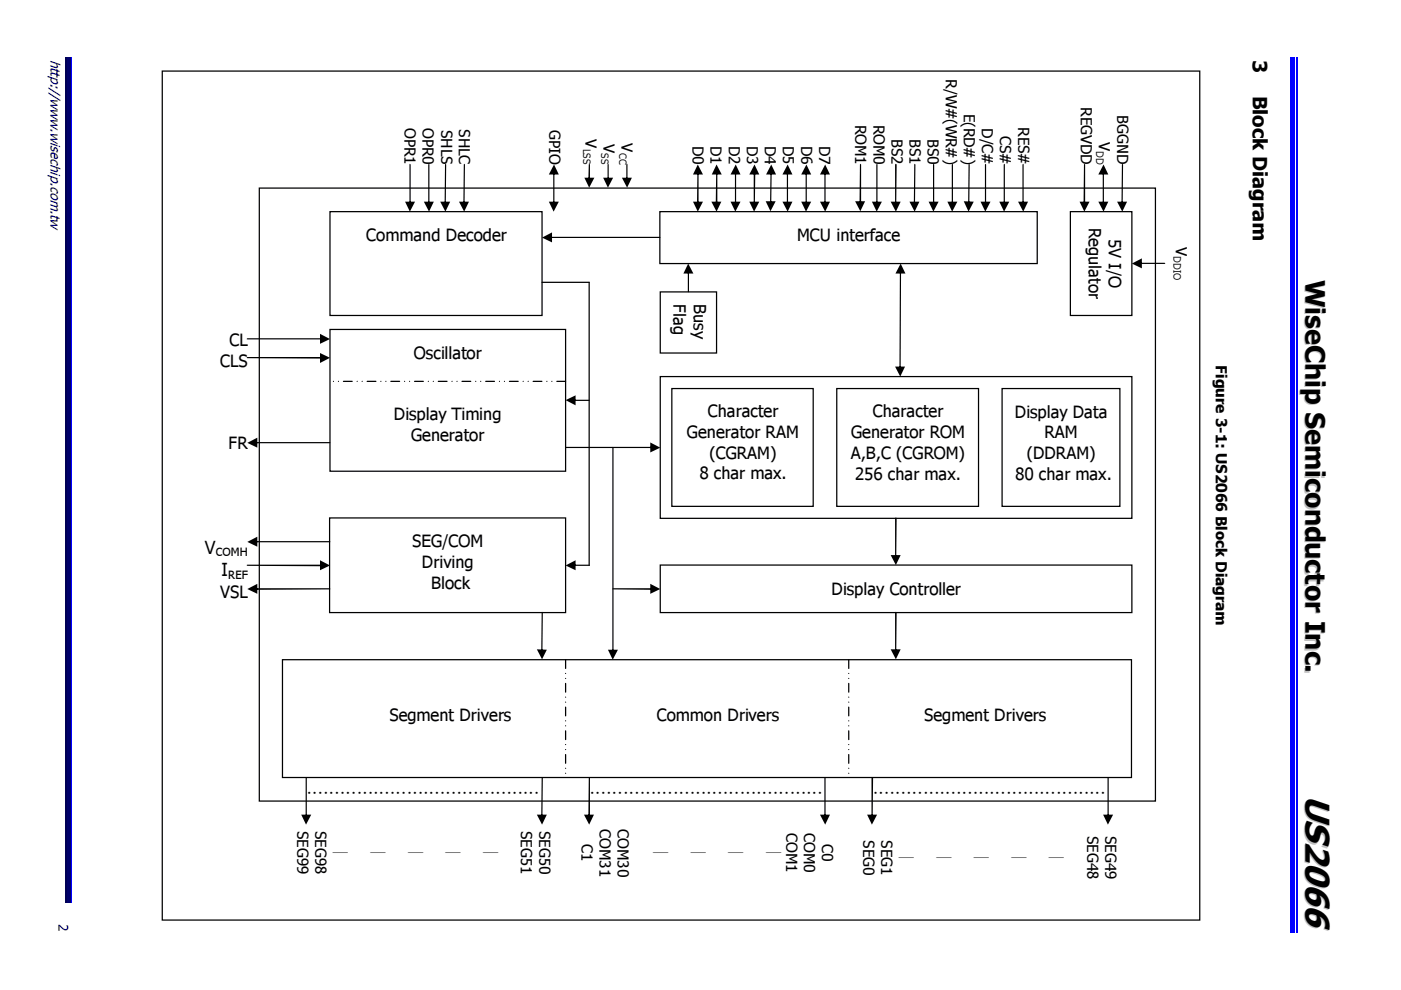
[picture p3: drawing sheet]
<svg xmlns="http://www.w3.org/2000/svg" width="297mm" height="210mm" viewBox="0 0 297 210" stroke-linecap="round" stroke-linejoin="round" font-family="sans-serif">
<path d="M273.6 12.2v185.7" fill="none" stroke="#00f" stroke-width=".25"/>
<path d="M274 12.2h.5v185.7h-.5z" fill="#00f"/>
<path d="M15.1 12.2v179.3M274.9 12.2v185.7" fill="none" stroke="#00f" stroke-width=".25"/>
<path d="M14.2 12.2h.7v179.3h-.7z" fill="#00006b"/>
<path d="M14 12.2v179.3" fill="none" stroke="#005" stroke-width=".25"/>
<g fill="none" stroke="#000" stroke-width=".26">
<path d="M34.4 15.1h220v180h-220zM55 39.9h190v129.9h-190zM70 44.9h44.9v22h-44.9zM114.9 59.9h10v60M139.9 44.9h80v11h-80zM226.9 44.9h13.1v22h-13.1zM70 69.9h49.9v30h-49.9zM140 61.9h11.9v12.9h-11.9zM140 79.8h100v30.1h-100zM142.4 82.4h30v25h-30zM177.4 82.4h30.1v25h-30.1zM212.5 82.4h24.9v25h-24.9z"/>
<path d="M69.9 109.8h50v20.1h-50zM140 119.8h100v10.1h-100zM59.9 139.9h180v24.9h-180z"/>
</g>
<g fill="#000">
<path d="M86.9 34.7l.2 .2v8.2l-.2 .2zM85.9 42.8h2.1l-1.1 2.1z"/>
<path d="M90.8 34.9l.2-.2v.2v8.3l-.2-.1zM89.9 42.8h2.1l-1 2.1z"/>
<path d="M94.4 34.7l.2 .2-.2 8.4-.1-.2zM93.3 42.8h2.2l-1.1 2.1z"/>
<path d="M98.4 34.7l.2 .2-.2 8.4-.2-.2zM97.3 42.8h2.1l-1 2.1z"/>
<path d="M117.3 36.6h.2v6.5l-.1 .2zM117.5 34.9l1 2.1h-2.1zM116.4 42.8h2.1l-1.1 2.1z"/>
<path d="M124.9 34.7l.2 .2v3.2l-.2 .1-.2-.1zM123.9 37.7h2.1l-1.1 2.1z"/>
<path d="M128.9 34.7l.2 .2v3.2l-.2 .1zM127.9 37.7h2.1l-1.1 2.1z"/>
<path d="M132.8 34.9l.2-.2v.2v3.3l-.2-.1zM131.9 37.7h2.1l-1 2.1z"/>
<path d="M147.9 36.6h.2v6.5l-.2 .1-.1-.1zM147.9 34.9l1.1 2.1h-2.1zM146.9 42.8h2.1l-1.1 2.1z"/>
<path d="M151.8 36.6l.1-.1 .2 .2v6.4l-.2 .1-.1-.1zM151.9 34.9l1.1 2.1h-2.1zM150.8 42.8h2.1l-1 2.1z"/>
<path d="M155.8 36.6l.2-.1 .1 .2v6.4l-.2 .1zM156 34.9l1 2.1h-2.1zM154.9 42.8h2.1l-1.1 2.1z"/>
<path d="M159.8 36.6l.2-.1 .1 .2-.1 6.5-.2-.1zM160 34.9l1 2.1h-2.1zM158.9 42.8h2.1l-1.1 2.1z"/>
<path d="M163.4 36.6v-.1l.2 .2-.1 6.3-.1 .2zM163.5 34.9l1 2.1h-2.1zM162.3 42.7h2.2l-1.1 2.1z"/>
<path d="M166.8 36.6h.3l-.1 6.6-.2-.1zM167 34.9l1 2.1h-2.1zM165.9 42.8h2.1l-1 2.1z"/>
<path d="M170.8 36.6h.3v6.5l-.2 .1zM171 34.9l1 2.1h-2.1zM169.9 42.8h2.1l-1.1 2.1z"/>
<path d="M174.8 36.6h.2v6.6l-.2-.1zM175 34.9l1 2.1h-2.1zM173.9 42.8h2.1l-1 2.1z"/>
<path d="M182.4 34.7l.2 .2v8.1l-.2 .2-.2-.2zM181.3 42.7h2.1l-1 2.1z"/>
<path d="M185.8 34.9l.2-.2v.2v8.2l-.1 .2zM184.9 42.8h2.1l-1.1 2.1z"/>
<path d="M189.8 34.9l.1-.2 .2 .2-.2 8.4-.1-.2zM188.8 42.8h2.2l-1.1 2.1z"/>
<path d="M193.9 34.7l.2 .2-.2 8.4-.1-.2zM192.8 42.8h2.1l-1 2.1z"/>
<path d="M197.8 34.9l.2-.2 .1 .2v8.2l-.2 .2zM196.9 42.8h2.1l-1.1 2.1z"/>
<path d="M201.8 34.9l.2-.2v.2v8.2l-.1 .2zM200.9 42.8h2.1l-1.1 2.1z"/>
<path d="M205.4 34.7l.2 .2-.1 8.2-.1 .1zM204.3 42.7l2.2 .1-1.1 2.1z"/>
<path d="M208.8 34.9l.2-.2 .1 .2v8.2l-.2 .2zM207.9 42.8h2.1l-1.1 2.1z"/>
<path d="M212.8 34.9l.2-.2 .1 .2v8.2l-.2 .2zM211.9 42.8h2.1l-1.1 2.1z"/>
<path d="M216.8 34.9l.1-.2 .1 .2-.1 8.4-.1-.2zM215.8 42.8h2.2l-1.1 2.1z"/>
<path d="M229.8 34.9l.2-.2 .1 .2v8.2l-.2 .2-.2-.2zM228.9 42.8h2.1l-1.1 2.1z"/>
<path d="M233.8 36.6h.3l-.1 6.7-.2-.2zM234 34.9l1 2.1h-2.1zM232.9 42.8h2.1l-1 2.1z"/>
<path d="M237.9 34.7l.2 .2-.2 8.4-.1-.2zM236.8 42.8h2.2l-1.1 2.1z"/>
<path d="M116.6 50.2h23.3l.2 .2-23.5 .1zM114.9 50.4l2.1-1.1v2.1z"/>
<path d="M190.8 57.6h.2l-.1 20.6-.2-.1zM191 55.9l1 2.1h-2.1zM189.8 77.7h2.1l-1 2.1z"/>
<path d="M241.7 55.7h5.2l.2 .2-5.4 .1zM240 55.9l2.1-1.1v2.1z"/>
<path d="M52.4 71.7h15.8l.1 .2-15.9 .1-.1-.1zM67.8 70.8l2.2 1.1-2.2 1z"/>
<path d="M52.4 75.7h15.8l.1 .2-.1 .1-15.8-.1h-.1zM67.8 74.8l2.2 1.1-2.2 1.1z"/>
<path d="M145.8 57.6h.3v4.3l-.2 .1zM145.9 55.9l1.1 2.1h-2.1z"/>
<path d="M54.2 93.7l15.8 .1v.2h-15.8zM52.4 93.9l2.2-1.1v2.1z"/>
<path d="M119.9 94.7h18.3l.1 .2-18.4 .1zM137.9 93.8l2.1 1.1-2.1 1z"/>
<path d="M121.5 84.8h3.6l-.2 .2h-3.2zM119.9 84.8l2.1-1v2.1z"/>
<path d="M129.8 94.8h.3v43.3l-.2 .2zM128.9 137.8h2.1l-1.1 2.1z"/>
<path d="M52.3 119.8l15.9-.1 .1 .2-.1 .2-15.8-.1zM67.8 118.8l2.2 1.1-2.2 1z"/>
<path d="M54.2 114.7h15.8v.2l-15.8 .1zM52.4 114.9l2.2-1.1v2.1z"/>
<path d="M121.5 119.9l.2-.2 3.4 .1-.2 .2zM119.9 119.9l2.1-1.1v2.1z"/>
<path d="M189.8 109.8h.3l-.2 8.4-.1-.1zM188.8 117.7h2.2l-1.1 2.1z"/>
<path d="M54.2 124.7h15.8v.2l-15.8 .2zM52.4 124.9l2.2-1.1v2.1z"/>
<path d="M114.9 129.7l.2 .2-.2 8.3-.1-.1zM113.8 137.7l2.1 .1-1 2z"/>
<path d="M129.9 124.7h8.3l.1 .2-.1 .2-8.3-.1zM137.9 123.8l2.1 1.1-2.1 1z"/>
<path d="M189.8 129.9l.1-.2 .2 .2-.2 8.3-.1-.1zM188.8 137.7h2.2l-1.1 2.1z"/>
<path d="M64.8 164.8h.3v8.3l-.2 .1zM63.9 172.7h2.1l-1.1 2.1z"/>
<path d="M114.8 164.8h.3l-.2 8.4-.1-.1zM113.8 172.7h2.1l-1 2.1z"/>
<path d="M124.8 164.8h.3v8.3l-.2 .1-.2-.1zM123.8 172.7h2.1l-1 2.1z"/>
<path d="M174.8 164.8h.2v8.4l-.2-.1zM173.9 172.7h2.1l-1 2.1z"/>
<path d="M184.8 164.8h.3l-.2 8.4-.1-.1zM183.8 172.7h2.2l-1.1 2.1z"/>
<path d="M234.8 164.8h.3v8.3l-.2 .1zM233.9 172.7h2.1l-1.1 2.1z"/>
</g>
<path d="M119.9 80.9h-50M119.9 139.9v24.9M179.9 139.9v24.9" fill="none" stroke="#000" stroke-width=".26" stroke-dasharray="1.9 1.1 0 1.1 0 1.1"/>
<text font-size="7" fill="#c0c0c0" x="276.6" y="168.8" transform="rotate(90 276.6 168.8)">US2066</text>
<text font-size="5.7" fill="#c0c0c0" x="276.6" y="59.5" transform="rotate(90 276.6 59.5)">WiseChip Semiconductor Inc.</text>
<g font-size="4.2">
<text x="265.6" y="12.7" transform="rotate(90 265.6 12.7)">3</text>
<text x="265.6" y="20.3" transform="rotate(90 265.6 20.3)">Block Diagram</text>
</g>
<g font-size="3.9">
<text x="43.5" y="117.4">V</text>
<text x="46.9" y="122.2">I</text>
</g>
<g font-size="3.6">
<text x="77.7" y="51.1">Command Decoder</text>
<text x="169" y="51.1">MCU interface</text>
<text x="230.8" y="48.3" transform="rotate(90 230.8 48.3)">Regulator</text>
<text x="235.1" y="50.6" transform="rotate(90 235.1 50.6)">5V I/O</text>
<text x="142.8" y="64.5" transform="rotate(90 142.8 64.5)">Flag</text>
<text x="147.1" y="64.5" transform="rotate(90 147.1 64.5)">Busy</text>
<text x="46.7" y="77.7">CLS</text>
<text x="48.6" y="73.3">CL</text>
<text x="87.7" y="76">Oscillator</text>
<text x="83.5" y="89.2">Display Timing</text>
<text x="150.1" y="88.5">Character</text>
<text x="185" y="88.5">Character</text>
<text x="215.2" y="88.6">Display Data</text>
<text x="48.5" y="95.2">FR</text>
<text x="87.2" y="93.6">Generator</text>
<text x="145.7" y="92.9">Generator RAM</text>
<text x="180.5" y="92.9">Generator ROM</text>
<text x="221.4" y="92.9">RAM</text>
<text x="148.3" y="101.6">8 char max.</text>
<text x="150.4" y="97.3">(CGRAM)</text>
<text x="180.4" y="97.3">A,B,C (CGROM)</text>
<text x="181.3" y="101.7">256 char max.</text>
<text x="215.3" y="101.8">80 char max.</text>
<text x="217.7" y="97.3">(DDRAM)</text>
<text x="87.4" y="116">SEG/COM</text>
<text x="89.4" y="120.4">Driving</text>
<text x="91.4" y="124.8">Block</text>
<text x="46.7" y="126.7">VSL</text>
<text x="176.3" y="126.1">Display Controller</text>
<text x="82.6" y="152.8">Segment Drivers</text>
<text x="139.2" y="152.8">Common Drivers</text>
<text x="196" y="152.8">Segment Drivers</text>
<text x="65" y="169.2">……………………………………</text>
<text x="125" y="169.2">……………………………………</text>
<text x="185" y="169.2">……………………………………</text>
</g>
<g font-size="3.2">
<text x="200.5" y="16.8" transform="rotate(90 200.5 16.8)">R/W#(WR#)</text>
<text x="229.1" y="22.7" transform="rotate(90 229.1 22.7)">REGVDD</text>
<text x="85.8" y="27.1" transform="rotate(90 85.8 27.1)">OPR1</text>
<text x="89.6" y="27.1" transform="rotate(90 89.6 27.1)">OPR0</text>
<text x="93.5" y="27.5" transform="rotate(90 93.5 27.5)">SHLS</text>
<text x="97.3" y="27.4" transform="rotate(90 97.3 27.4)">SHLC</text>
<text x="116.4" y="27.5" transform="rotate(90 116.4 27.5)">GPIO</text>
<text x="124.2" y="29.5" transform="rotate(90 124.2 29.5)">V</text>
<text x="181.3" y="26.4" transform="rotate(90 181.3 26.4)">ROM1</text>
<text x="185.2" y="26.4" transform="rotate(90 185.2 26.4)">ROM0</text>
<text x="189" y="29.5" transform="rotate(90 189 29.5)">BS2</text>
<text x="192.8" y="29.5" transform="rotate(90 192.8 29.5)">BS1</text>
<text x="196.6" y="29.5" transform="rotate(90 196.6 29.5)">BS0</text>
<text x="204.3" y="24.1" transform="rotate(90 204.3 24.1)">E(RD#)</text>
<text x="208.1" y="27.2" transform="rotate(90 208.1 27.2)">D/C#</text>
<text x="211.9" y="28.8" transform="rotate(90 211.9 28.8)">CS#</text>
<text x="215.8" y="27" transform="rotate(90 215.8 27)">RES#</text>
<text x="236.8" y="24.5" transform="rotate(90 236.8 24.5)">BGGND</text>
<text x="128" y="30.6" transform="rotate(90 128 30.6)">V</text>
<text x="131.8" y="30.4" transform="rotate(90 131.8 30.4)">V</text>
<text x="146.8" y="30.9" transform="rotate(90 146.8 30.9)">D0</text>
<text x="150.7" y="30.9" transform="rotate(90 150.7 30.9)">D1</text>
<text x="154.5" y="30.9" transform="rotate(90 154.5 30.9)">D2</text>
<text x="158.4" y="30.9" transform="rotate(90 158.4 30.9)">D3</text>
<text x="162.2" y="30.9" transform="rotate(90 162.2 30.9)">D4</text>
<text x="166" y="30.9" transform="rotate(90 166 30.9)">D5</text>
<text x="169.9" y="30.9" transform="rotate(90 169.9 30.9)">D6</text>
<text x="173.7" y="30.9" transform="rotate(90 173.7 30.9)">D7</text>
<text x="232.9" y="30.1" transform="rotate(90 232.9 30.1)">V</text>
<text x="249.3" y="52.3" transform="rotate(90 249.3 52.3)">V</text>
<text x="257.8" y="77.5" transform="rotate(90 257.8 77.5)">Figure 3-1: US2066 Block Diagram</text>
<text x="63" y="176.2" transform="rotate(90 63 176.2)">SEG99</text>
<text x="66.8" y="176.2" transform="rotate(90 66.8 176.2)">SEG98</text>
<text x="71.2" y="179.2" transform="rotate(90 71.2 179.2)">｜</text>
<text x="79.2" y="179.2" transform="rotate(90 79.2 179.2)">｜</text>
<text x="87.2" y="179.2" transform="rotate(90 87.2 179.2)">｜</text>
<text x="95.1" y="179.2" transform="rotate(90 95.1 179.2)">｜</text>
<text x="103.1" y="179.2" transform="rotate(90 103.1 179.2)">｜</text>
<text x="110.4" y="176.2" transform="rotate(90 110.4 176.2)">SEG51</text>
<text x="114.3" y="176.2" transform="rotate(90 114.3 176.2)">SEG50</text>
<text x="123.3" y="179" transform="rotate(90 123.3 179)">C1</text>
<text x="127.1" y="175.8" transform="rotate(90 127.1 175.8)">COM31</text>
<text x="130.9" y="175.8" transform="rotate(90 130.9 175.8)">COM30</text>
<text x="139.1" y="179.2" transform="rotate(90 139.1 179.2)">｜</text>
<text x="147.1" y="179.2" transform="rotate(90 147.1 179.2)">｜</text>
<text x="155.1" y="179.2" transform="rotate(90 155.1 179.2)">｜</text>
<text x="163.1" y="179.2" transform="rotate(90 163.1 179.2)">｜</text>
<text x="166.7" y="176.6" transform="rotate(90 166.7 176.6)">COM1</text>
<text x="170.5" y="176.6" transform="rotate(90 170.5 176.6)">COM0</text>
<text x="174.3" y="179" transform="rotate(90 174.3 179)">C0</text>
<text x="183" y="178.1" transform="rotate(90 183 178.1)">SEG0</text>
<text x="186.8" y="178.1" transform="rotate(90 186.8 178.1)">SEG1</text>
<text x="230.5" y="177.2" transform="rotate(90 230.5 177.2)">SEG48</text>
<text x="234.3" y="177.2" transform="rotate(90 234.3 177.2)">SEG49</text>
<text x="191.2" y="180.3" transform="rotate(90 191.2 180.3)">｜</text>
<text x="199.2" y="180.3" transform="rotate(90 199.2 180.3)">｜</text>
<text x="207.1" y="180.3" transform="rotate(90 207.1 180.3)">｜</text>
<text x="215.1" y="180.3" transform="rotate(90 215.1 180.3)">｜</text>
<text x="223" y="180.3" transform="rotate(90 223 180.3)">｜</text>
</g>
<g font-size="2.8" fill="#000080">
<text x="10.7" y="12.7" transform="rotate(90 10.7 12.7)">http://www.wisechip.com.tw</text>
<text x="12.4" y="195.8" transform="rotate(90 12.4 195.8)">2</text>
</g>
<g font-size="2.5">
<text x="45.7" y="117.9">COMH</text>
<text x="48.4" y="122.7">REF</text>
</g>
<g font-size="2.1">
<text x="123.6" y="31.5" transform="rotate(90 123.6 31.5)">LSS</text>
<text x="127.5" y="32.5" transform="rotate(90 127.5 32.5)">SS</text>
<text x="131.3" y="32.3" transform="rotate(90 131.3 32.3)">CC</text>
<text x="232.4" y="32" transform="rotate(90 232.4 32)">DD</text>
<text x="248.8" y="54.3" transform="rotate(90 248.8 54.3)">DDIO</text>
</g>
</svg>
